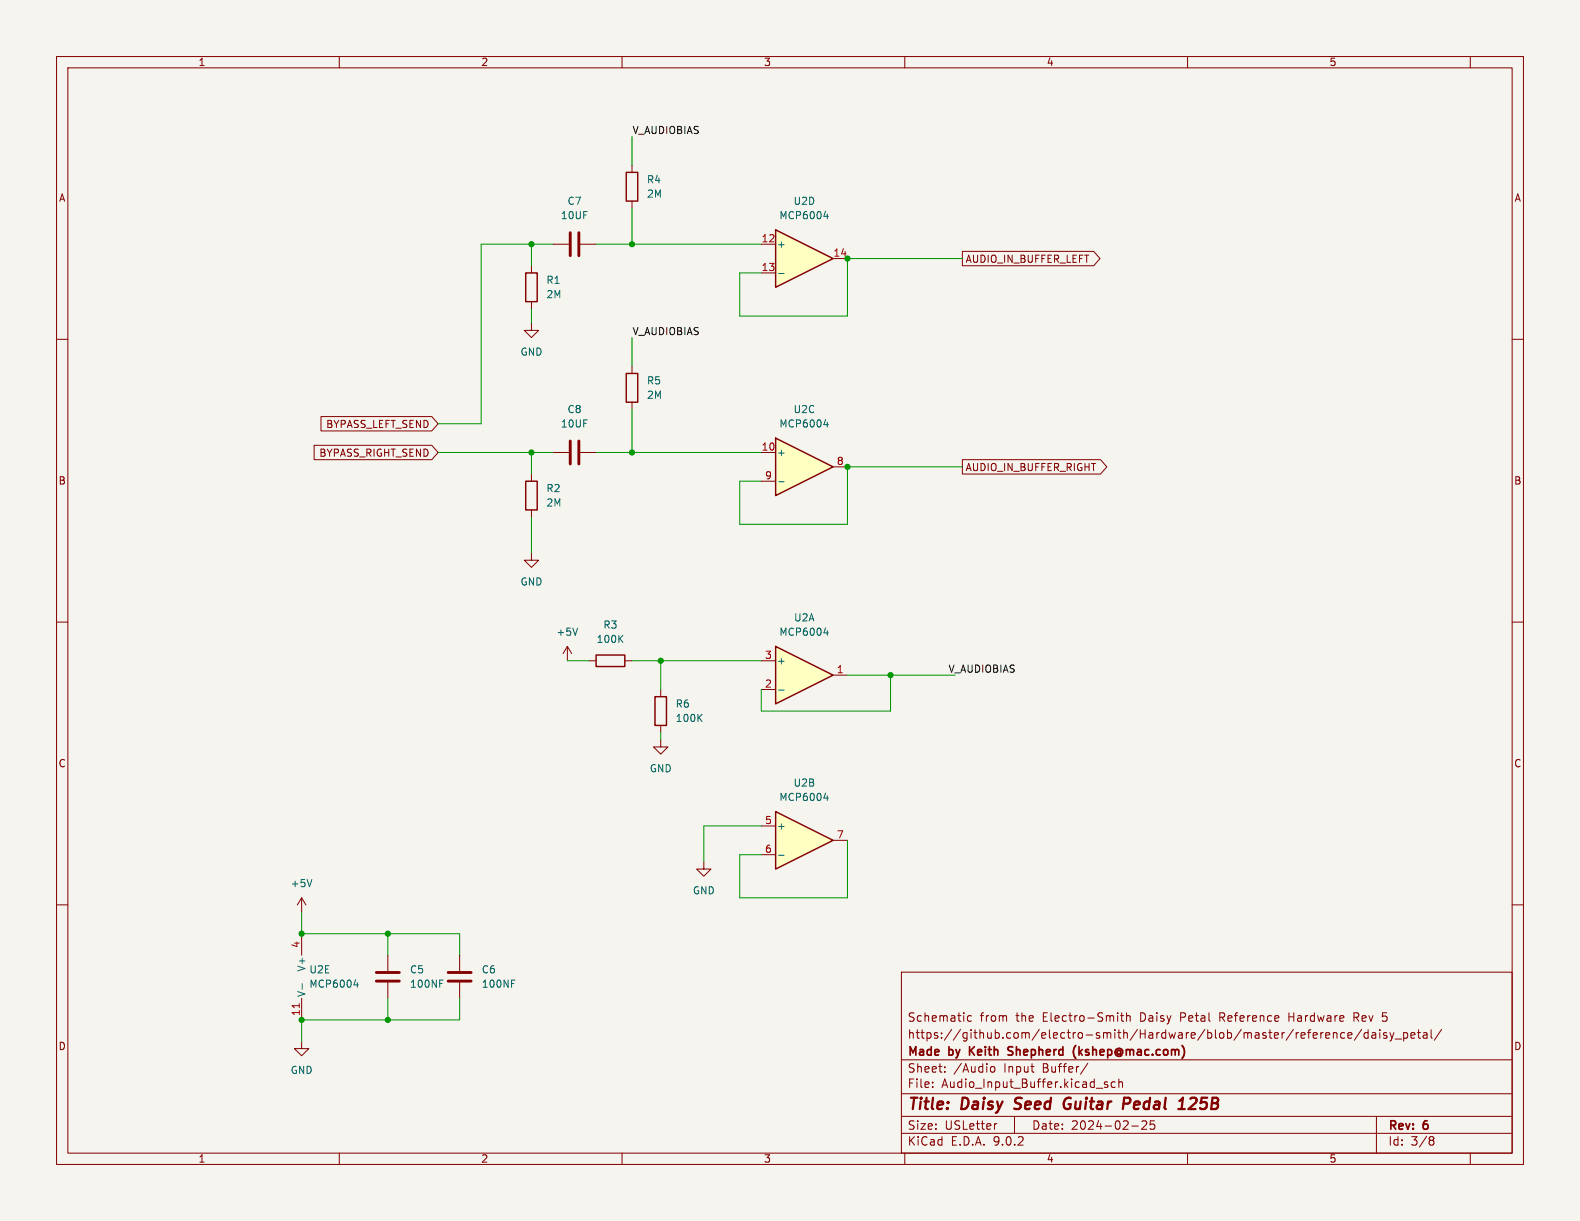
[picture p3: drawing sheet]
<svg xmlns="http://www.w3.org/2000/svg" width="279mm" height="216mm" viewBox="0 0 279 216" stroke-linecap="round" stroke-linejoin="round" font-family="sans-serif">
<path d="M0 0h279.4v215.9h-279.4z" fill="#f5f4ef" stroke="#f5f4ef" stroke-width=".18"/>
<g fill="none" stroke="#840000" stroke-width=".18">
<path d="M10 10h259.4v195.9h-259.4zM12 12h255.4v191.9h-255.4zM60 10v2M110 10v2M160 10v2M210 10v2M260 10v2M94 57.2v1.2h1.2l-1.2 1.3-1.3-1.3h1.3M94 47v1.3M94 53.3v1.3M10 60h2M267.4 60h2"/>
<path d="M97.8 80h2.8M102.6 80h2.8M10 110h2M267.4 110h2M116.8 130.8v1.3h1.3l-1.3 1.3-1.2-1.3h1.2M53.3 158.8v2.5M53.3 158.8l-.7 1.2M53.3 158.8l.8 1.2M10 160h2M53.3 165.1v3.8M53.3 176.5v3.8M159.4 171.9h108v32h-108z"/>
<path d="M171.8 179.7l-.4-.1-.3 .3v.4l.1 .2h.6M197.6 179.1v.1M198.1 179.6h.6M198.4 179.1v1.3l.3 .2M199.2 179.7l.2-.1 .4 .1 .1 .9M199.2 179.1v1.5M227.9 179.1v1.5M227.9 179.8h.9M239.4 179.9h.6M240 179.1h-.6v1.5M244.5 179.1h.7M244.6 179.7h.4"/>
<path d="M267.4 160h2M159.4 197.4h108M159.4 193.4h108M159.4 187.4h108M164.9 192.1v.2M164.9 191.4v.1M167.1 189.4v.2M167.1 188.7v.1M175.1 188.9l.3-.3 .4 .1 .1 .2v.4l-.1 .2-.4 .1-.3-.3M176.3 198.7l-.3 .1M179.4 197.4v3M192.4 188l-1.3 1.9"/>
<path d="M193.9 192.4h1.1M195.9 191.4l-.4-.1-.2 .2 .1 .2 .5 .2v.3h-.6M197.2 191.4l-.4-.1-.3 .3v.4l.1 .2h.6M197.9 191.4l.2-.1 .3 .1 .1 .9M197.9 190.8v1.5M200.1 199.1h1.2M201.9 198.3l.6-.1 .2 .1 .1 .3-.9 1.1h.9M204.1 198.2h-.7v.7l.2-.1h.5l.1 .2-.1 .5-.2 .2-.5-.2M232.4 182.6l.5 .1v.2l-.7 .2M232.9 183.5l-.5 .1M233.6 182.6v1M234 182.6l-.3 .1-.1 .2"/>
<path d="M234.4 183.1l.7-.2v-.2l-.5-.1-.2 .2 .1 .7h.6M235.8 182.7l.2-.1 .4 .1v.9M235.8 182.6v1M237.8 182.7l-.4-.1-.3 .3v.4l.1 .2h.6M238.4 183.1l.7-.2-.1-.2-.4-.1-.2 .2v.7h.6M240.8 182l-1.3 1.9M241.9 182.7l-.4-.1-.3 .3v.4l.2 .2h.5M241.9 182.1v1.5M242.6 182.7h.6l.1 .9M243.3 182.9l-.5 .1a.29 .29 0 0 0-.2 .3 .29 .29 0 0 0 .2 .3l.5-.1M243.4 197.4v6.5M244 182.1v.1"/>
<path d="M244 182.6v1M244.6 180.6h.4M245.2 182.7l-.3-.1-.3 .2 .1 .2 .5 .2v.3h-.6M245.8 182.6l.3 1M246.1 183.6l-.1 .3-.2 .2M246.5 182.6l-.4 1M246.7 183.7h1.2M248.2 182.7l.4-.1 .3 .3v.4l-.1 .2h-.6M248.2 182.6v1.5M249.5 183.1l.7-.2-.1-.2-.4-.1-.2 .2 .1 .7h.5M250.6 182.6h.6M250.9 182.1v1.3l.3 .2"/>
<path d="M251.7 182.7h.6l.1 .9M252.4 182.9l-.5 .1a.29 .29 0 0 0-.3 .3 .29 .29 0 0 0 .3 .3l.5-.1M253.1 182.1v1.3l.2 .2M254.9 182l-1.3 1.9M60 203.9v2M110 203.9v2M159.4 200.4h108M160 203.9v2M210 203.9v2M253 201l.4 .1 .2 .2-.3 .3M253 201.6h.3M253.3 201.6l.2 .2 .1 .4-.2 .2-.4 .1"/>
<path d="M260 203.9v2"/>
</g>
<path d="M179.3 196l.3 .1M179.6 194.3l-.1 .2 .1 .4M188.1 195.6a.63 .63 0 0 0 1 .4M188.9 195.2h.4M189.2 194.1a.91 .91 0 0 0-1.1 .9M198.8 194.1l.9 .1a.58 .58 0 0 1-.3 1h-.7M211.3 194.1h-.5l-.3 .2M211.5 195l-1.3 1.1h1.2" fill="none" stroke="#840000" stroke-width=".4"/>
<path d="M171.5 185.1v1.5M172.3 185.1l-.8 .8M178.2 186.5h.8M179.1 185.1h-.6l-.3 .3 .2 .3 .6 .2M190.2 184.9a1.74 1.74 0 0 0 0 2.2M190.8 185.1v1.5M191 186l.4 .6M191.4 185.6l-.6 .5" fill="none" stroke="#840000" stroke-width=".3"/>
<path d="M55.2 155.5l-.5 1.3M53.4 173.9v1M62.6 174.1h.8M63.2 173.7v.9" fill="none" stroke="#006464" stroke-width=".18"/>
<path d="M52.9 177.5v.7" fill="none" stroke="#a90000" stroke-width=".18"/>
<path d="M100.8 78v4M102.4 78v4" fill="none" stroke="#840000" stroke-width=".51"/>
<path d="M93 48.3h2v5h-2z" fill="none" stroke="#840000" stroke-width=".25"/>
<path d="M137.2 77.5l10.1 5.1-10.1 5z" fill="#ffffc2"/>
<path d="M110.7 30.5h2.1v5.1h-2.1zM137.2 77.5l10.1 5.1-10.1 5z" fill="none" stroke="#840000" stroke-width=".25"/>
<path d="M111.8 29.2v1.3M111.8 35.6v1.2M134.6 80h2.6M134.6 85.1h2.6M147.3 82.6h2.6M100.3 114.3l-.7 1.3M100.3 114.3l.8 1.3M100.3 114.3v2.5" fill="none" stroke="#840000" stroke-width=".18"/>
<path d="M145.7 75.1h.8M146.3 74.7v.8M137.7 85.2h1M102.1 111.1l-.4 1.2" fill="none" stroke="#006464" stroke-width=".18"/>
<path d="M137.2 40.6l10.1 5.1-10.1 5.1z" fill="#ffffc2"/>
<path d="M137.2 40.6l10.1 5.1-10.1 5.1zM105.4 115.8h5.1v2.1h-5.1z" fill="none" stroke="#840000" stroke-width=".25"/>
<path d="M134.6 43.2h2.6M134.6 48.3h2.6M147.3 45.7h2.6M94 97.8v1.3h1.2l-1.2 1.2-1.3-1.2h1.3M104.1 116.8h1.3M110.5 116.8h1.3" fill="none" stroke="#840000" stroke-width=".18"/>
<path d="M145.7 38.3h.8M146.3 37.8v.9M137.7 48.4h1M109.6 112.9l.6 .7M110.2 112.3l-.8 .8" fill="none" stroke="#006464" stroke-width=".18"/>
<path d="M137.2 143.5l10.1 5.1-10.1 5.1z" fill="#ffffc2"/>
<path d="M110.7 66h2.1v5.1h-2.1zM137.2 143.5l10.1 5.1-10.1 5.1z" fill="none" stroke="#840000" stroke-width=".25"/>
<path d="M97.8 43.2h2.8M102.6 43.2h2.8M111.8 64.8v1.2M111.8 71.1v1.3M124.5 152.4v1.3h1.2l-1.2 1.2-1.3-1.2h1.3M134.6 146.1h2.6M134.6 151.1h2.6M147.3 148.6h2.6M68.6 168.9v2.8M68.6 173.7v2.8M81.3 168.9v2.8M81.3 173.7v2.8" fill="none" stroke="#840000" stroke-width=".18"/>
<path d="M137.7 151.2h1M145.7 141.1h.8M146.3 140.7v.8M77.8 173.3h.6M90.5 173.3h.6" fill="none" stroke="#006464" stroke-width=".18"/>
<path d="M100.8 41.1v4.1M102.4 41.1v4.1M66.5 172h4.1M66.5 173.5h4.1M79.2 172h4.1M79.2 173.5h4.1" fill="none" stroke="#840000" stroke-width=".51"/>
<path d="M137.2 114.3l10.1 5.1-10.1 5.1z" fill="#ffffc2"/>
<path d="M93 85.1h2v5.1h-2zM137.2 114.3l10.1 5.1-10.1 5.1zM115.8 123.2h2.1v5.1h-2.1z" fill="none" stroke="#840000" stroke-width=".25"/>
<path d="M170.2 44.4h23.2l1.1 1.3-1.1 1.3h-23.2zM55.6 78.7h20.8l1.1 1.3-1.1 1.3h-20.8zM56.8 73.7h19.6l1.1 1.2-1.1 1.3h-19.6zM94 83.8v1.3M94 90.2v1.2M170.2 81.3h24.4l1.1 1.3-1.1 1.2h-24.4zM134.6 116.8h2.6M147.3 119.4h2.6M116.8 121.9v1.3M116.8 128.3v1.2M134.6 121.9h2.6M53.3 184.2v1.2h1.3l-1.3 1.3-1.2-1.3h1.2" fill="none" stroke="#840000" stroke-width=".18"/>
<path d="M145.7 111.9h.8M146.3 111.5v.8M123.6 126.9l.5 .7M124.1 126.3l-.7 .7M137.7 122h1" fill="none" stroke="#006464" stroke-width=".18"/>
<g fill="none" stroke="#009600" stroke-width=".18">
<path d="M111.8 24.1v5.1M111.8 36.8v6.4M94 43.2v3.8M94 54.6v2.6M97.8 43.2h-12.7v31.7h-7.6M105.4 43.2h29.2M111.8 59.7v5.1M170.2 45.7h-20.3v10.2h-19.1v-7.6h3.8M111.8 72.4v7.6M77.5 80h20.3M94 80v3.8M94 91.4v6.4"/>
<path d="M105.4 80h29.2M170.2 82.6h-20.3v10.1h-19.1v-7.6h3.8M100.3 116.8h3.8M111.8 116.8h22.8M116.8 116.8v5.1M149.9 119.4h19M157.5 119.4v6.3h-22.9v-3.8M116.8 129.5v1.3M134.6 146.1h-10.1v6.3M149.9 148.6v10.2h-19.1v-7.7h3.8M53.3 161.3v3.8h28v3.8M68.6 165.1v3.8"/>
<path d="M68.6 176.5v3.8M81.3 176.5v3.8h-28v3.9"/>
</g>
<g fill="#009600" stroke="#009600" stroke-width=".18">
<circle cx="94" cy="43.2" r=".46"/>
<circle cx="111.8" cy="43.2" r=".46"/>
<circle cx="111.8" cy="80" r=".46"/>
<circle cx="53.3" cy="165.1" r=".46"/>
<circle cx="68.6" cy="165.1" r=".46"/>
<circle cx="68.6" cy="180.3" r=".46"/>
<circle cx="94" cy="80" r=".46"/>
<circle cx="53.3" cy="180.3" r=".46"/>
<circle cx="149.9" cy="82.6" r=".46"/>
<circle cx="157.5" cy="119.4" r=".46"/>
<circle cx="149.9" cy="45.7" r=".46"/>
<circle cx="116.8" cy="116.8" r=".46"/>
</g>
<g font-size="2.8" fill="#840000">
<text x="160.4" y="196.8">Title:</text>
<text x="170.1" y="196.8">Daisy</text>
<text x="180.3" y="196.8">Seed</text>
<text x="189.8" y="196.8">Guitar</text>
<text x="201" y="196.8">Pedal</text>
<text x="211.7" y="196.8">125B</text>
</g>
<g font-size="2.1" fill="#840000">
<text x="160.4" y="183.9">https://github.com/electro-smith/Hardware/blob/master/reference/daisy_petal/</text>
<text x="160.4" y="180.9">Schematic</text>
<text x="173.3" y="180.9">from</text>
<text x="179.7" y="180.9">the</text>
<text x="184.5" y="180.9">Electro-Smith</text>
<text x="201.9" y="180.9">Daisy</text>
<text x="209.1" y="180.9">Petal</text>
<text x="216.2" y="180.9">Reference</text>
<text x="228.6" y="180.9">Hardware</text>
<text x="240.2" y="180.9">Rev</text>
<text x="245.5" y="180.9">5</text>
<text x="160.4" y="189.9">Sheet:</text>
<text x="160.4" y="187.1">Made</text>
<text x="167.9" y="187.1">by</text>
<text x="168.6" y="189.9">/Audio</text>
<text x="172.1" y="187.1">Keith</text>
<text x="177.6" y="189.9">Input</text>
<text x="179.6" y="187.1">Shepherd</text>
<text x="184.5" y="189.9">Buffer/</text>
<text x="191.7" y="187.1">(kshep@mac.com)</text>
<text x="160.4" y="192.6">File:</text>
<text x="166.5" y="192.6">Audio_Input_Buffer.kicad_sch</text>
<text x="160.4" y="202.8">KiCad</text>
<text x="160.4" y="200">Size:</text>
<text x="167.1" y="200">USLetter</text>
<text x="168.1" y="202.8">E.D.A.</text>
<text x="175.7" y="202.8">9.0.2</text>
<text x="182.4" y="200">Date:</text>
<text x="189.4" y="200">2024-02-25</text>
<text x="245.4" y="200.2">Rev:</text>
<text x="245.4" y="202.8">Id:</text>
<text x="249.5" y="202.8">3/8</text>
<text x="251.8" y="200.2">6</text>
</g>
<g font-size="1.8" fill="#840000">
<text x="35" y="11.9">1</text>
<text x="85" y="11.9">2</text>
<text x="135" y="11.9">3</text>
<text x="185" y="11.9">4</text>
<text x="235" y="11.9">5</text>
<text x="10.3" y="35.9">A</text>
<text x="267.7" y="35.9">A</text>
<text x="170.7" y="46.7">AUDIO_IN_BUFFER_LEFT</text>
<text x="57.6" y="75.9">BYPASS_LEFT_SEND</text>
<text x="56.4" y="81">BYPASS_RIGHT_SEND</text>
<text x="170.7" y="83.5">AUDIO_IN_BUFFER_RIGHT</text>
<text x="10.3" y="85.9">B</text>
<text x="267.7" y="85.9">B</text>
<text x="10.3" y="135.9">C</text>
<text x="267.7" y="135.9">C</text>
<text x="10.3" y="185.9">D</text>
<text x="267.7" y="185.9">D</text>
<text x="35" y="205.8">1</text>
<text x="85" y="205.8">2</text>
<text x="135" y="205.8">3</text>
<text x="185" y="205.8">4</text>
<text x="235" y="205.8">5</text>
</g>
<g font-size="1.8" fill="#0f0f0f">
<text x="111.8" y="23.8">V_AUDIOBIAS</text>
<text x="111.8" y="59.3">V_AUDIOBIAS</text>
<text x="167.6" y="119">V_AUDIOBIAS</text>
</g>
<g font-size="1.8" fill="#006464">
<text x="114.3" y="32.6">R4</text>
<text x="114.3" y="35.2">2M</text>
<text x="99.1" y="39">10UF</text>
<text x="100.3" y="36.4">C7</text>
<text x="137.7" y="39">MCP6004</text>
<text x="140.2" y="36.4">U2D</text>
<text x="137.3" y="44">+</text>
<text x="96.5" y="50.4">R1</text>
<text x="96.5" y="52.9">2M</text>
<text x="91.9" y="63.1">GND</text>
<text x="114.3" y="68.2">R5</text>
<text x="114.3" y="70.7">2M</text>
<text x="99.1" y="75.8">10UF</text>
<text x="100.3" y="73.3">C8</text>
<text x="137.7" y="75.8">MCP6004</text>
<text x="140.2" y="73.3">U2C</text>
<text x="137.3" y="80.9">+</text>
<text x="96.5" y="87.2">R2</text>
<text x="96.5" y="89.8">2M</text>
<text x="91.9" y="103.7">GND</text>
<text x="98.3" y="112.6">+5V</text>
<text x="105.4" y="113.9">100K</text>
<text x="106.6" y="111.4">R3</text>
<text x="137.7" y="112.6">MCP6004</text>
<text x="140.3" y="110.1">U2A</text>
<text x="137.3" y="117.7">+</text>
<text x="119.4" y="125.3">R6</text>
<text x="119.4" y="127.9">100K</text>
<text x="114.8" y="136.8">GND</text>
<text x="137.7" y="141.8">MCP6004</text>
<text x="140.2" y="139.3">U2B</text>
<text x="137.3" y="146.9">+</text>
<text x="51.3" y="157.1">+5V</text>
<text x="122.4" y="158.3">GND</text>
<text x="54.2" y="171.9" transform="rotate(-90 54.2 171.9)">V+</text>
<text x="54.6" y="172.3">U2E</text>
<text x="72.4" y="172.3">C5</text>
<text x="85.1" y="172.3">C6</text>
<text x="54.2" y="176.4" transform="rotate(-90 54.2 176.4)">V-</text>
<text x="54.6" y="174.9">MCP6004</text>
<text x="72.4" y="174.9">100NF</text>
<text x="85.1" y="174.9">100NF</text>
<text x="51.3" y="190.1">GND</text>
</g>
<g font-size="1.8" fill="#a90000">
<text x="134.6" y="42.9">12</text>
<text x="147.3" y="45.5">14</text>
<text x="134.6" y="48">13</text>
<text x="134.6" y="79.8">10</text>
<text x="147.9" y="82.3">8</text>
<text x="135.2" y="84.8">9</text>
<text x="135.2" y="116.6">3</text>
<text x="147.9" y="119.1">1</text>
<text x="135.2" y="121.7">2</text>
<text x="135.2" y="145.8">5</text>
<text x="147.9" y="148.3">7</text>
<text x="135.2" y="150.9">6</text>
<text x="53.1" y="167.7" transform="rotate(-90 53.1 167.7)">4</text>
<text x="53.1" y="179.7" transform="rotate(-90 53.1 179.7)">11</text>
</g>
</svg>
